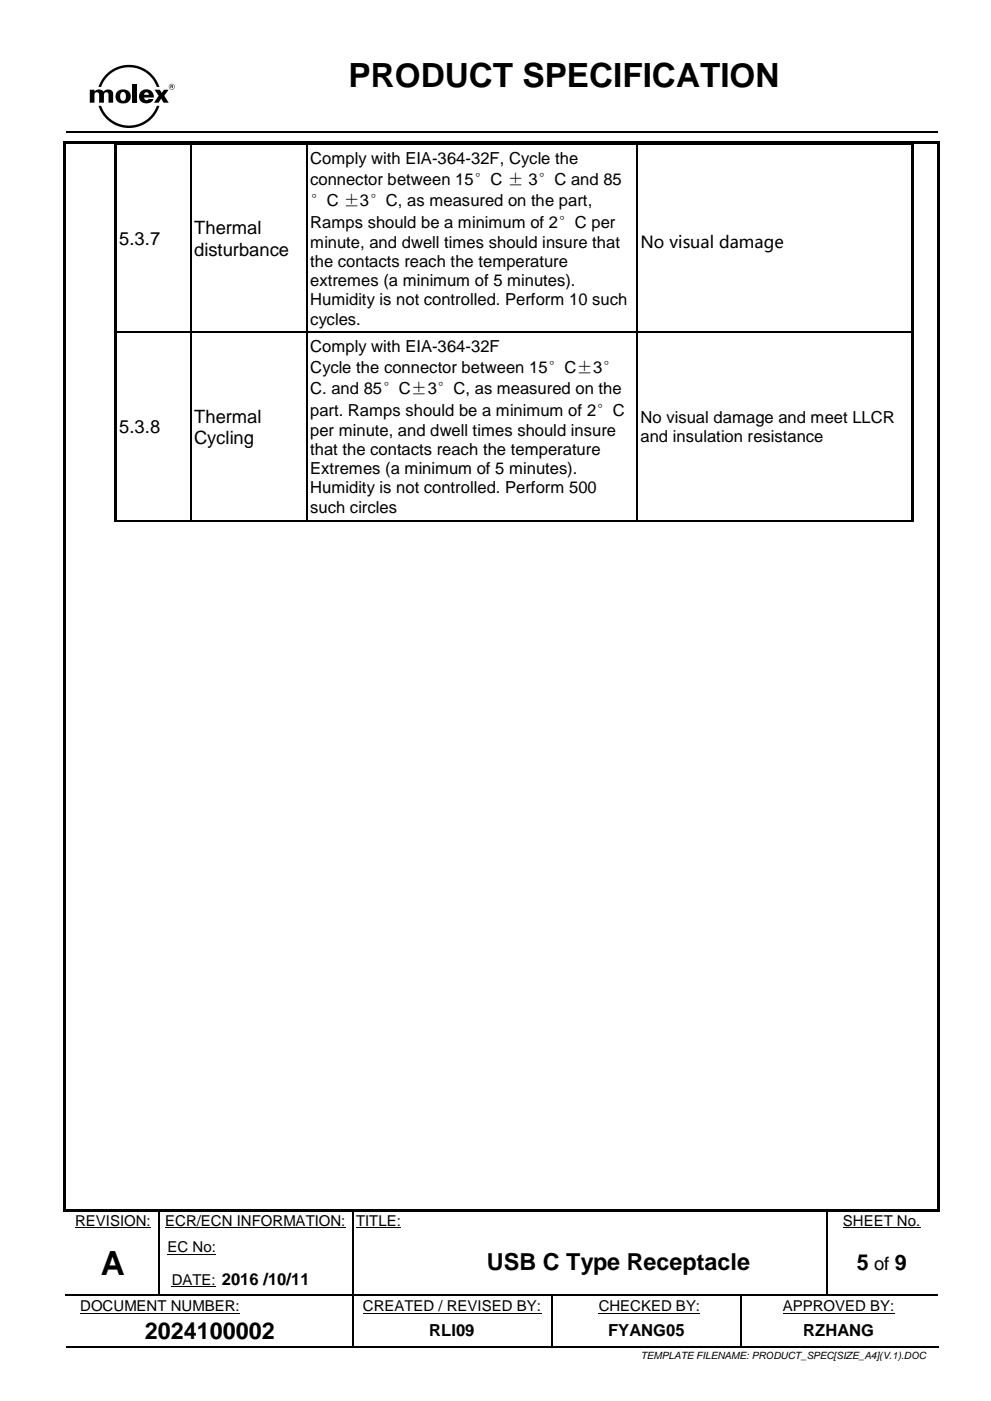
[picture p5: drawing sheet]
<svg xmlns="http://www.w3.org/2000/svg" width="210mm" height="297mm" viewBox="0 0 210 297" stroke-linecap="round" stroke-linejoin="round" font-family="sans-serif">
<path d="M14 27.9h184.7M14 256.4h19.5M33.8 256.4h40.8M74.9 256.4h11.9M87.1 256.4h88.2M175.6 256.4h22.7M74.7 279.2v6.1M116.9 279.2v6.1M14 285.5h60.6M74.9 285.5h41.8M117.1 285.5h39.9M157.3 285.5h41" fill="none" stroke="#000" stroke-width=".34"/>
<path d="M15.9 260.2h16.1M17 278.3h33.9M35 260.2h38.3M35.5 265.8h10.3M36.4 272.7h9.4M75.5 260.2h9.5M76.9 278.3h37.8M126.9 278.3h21.5M165.9 278.3h23.7M178.7 260.2h16.4" fill="none" stroke="#000" stroke-width=".21"/>
<g fill="#000">
<path d="M25.7 19.6l.2-.1a.74 .74 0 0 1 .7 .3 .74 .74 0 0 1 .1 .8 .62 .62 0 0 1-.6 .8 .62 .62 0 0 1-.6-.8v-.5zM24.8 19.4a1.59 1.59 0 0 0 1 2.5 1.59 1.59 0 0 0 1.9-1.8 1.71 1.71 0 0 0-2.9-.7z" fill-rule="evenodd"/>
<path d="M22.5 15.8a6.8 6.8 0 0 1 11.3 2.6h-.6a6.3 6.3 0 0 0-5.9-4.1 6.3 6.3 0 0 0-5.9 4.1h-.5l.6-1.4z" fill-rule="evenodd"/>
<path d="M32.8 19h1.1l.4 .7 .5-.7h.9l-.9 1.3 .9 1.5h-1l-.5-.9-.6 .9h-1l1-1.5z" fill-rule="evenodd"/>
<path d="M35.8 18.4a.63 .63 0 0 1 1.2 0 .63 .63 0 0 1-1.2 0zM35.9 18.4a.55 .55 0 0 0 1.1 0 .55 .55 0 0 0-1.1 0z" fill-rule="evenodd"/>
<path d="M36.3 18.2l.2 .1h-.2zM36.1 18.1v.6h.2v-.3l.4 .3-.1-.6z" fill-rule="evenodd"/>
<path d="M13.5 30h.5v.5h-.5z" fill-rule="evenodd"/>
<path d="M13.5 30h.5v.5h-.5z" fill-rule="evenodd"/>
<path d="M14 30h184.7v.5h-184.7z" fill-rule="evenodd"/>
<path d="M19 19h1v.4l.1-.1a1.28 1.28 0 0 1 1.9 .1 1.16 1.16 0 0 1 2 .3v2.1h-1v-1.8a.49 .49 0 0 0-.5-.5 .49 .49 0 0 0-.5 .5v1.8h-1v-1.8a.49 .49 0 0 0-.5-.5 .49 .49 0 0 0-.5 .5v1.8h-1z" fill-rule="evenodd"/>
<path d="M24.3 30.7h.5v.8h-.5z" fill-rule="evenodd"/>
<path d="M24.3 30.5h.5v.2h-.5z" fill-rule="evenodd"/>
<path d="M28.1 17.8h1v4h-1z" fill-rule="evenodd"/>
<path d="M29.8 19.4a1.58 1.58 0 0 0 .5 2.4 1.58 1.58 0 0 0 2.2-.8h-1a.51 .51 0 0 1-.6 .2 .51 .51 0 0 1-.3-.5h2a1.61 1.61 0 0 0-.9-1.6 1.61 1.61 0 0 0-1.9 .3zM30.7 19.7l.3-.1a.49 .49 0 0 1 .5 .5h-.9z" fill-rule="evenodd"/>
<path d="M20.9 22.4h.5a6.3 6.3 0 0 0 5.9 4.2 6.3 6.3 0 0 0 5.9-4.2h.6a6.8 6.8 0 0 1-6.5 4.7 6.8 6.8 0 0 1-6.4-4.7z" fill-rule="evenodd"/>
<path d="M40.3 30.7h.2v.8h-.2z" fill-rule="evenodd"/>
<path d="M40.3 30.5h.2v.2h-.2z" fill-rule="evenodd"/>
<path d="M64.9 30.7h.2v.8h-.2z" fill-rule="evenodd"/>
<path d="M64.9 30.5h.2v.2h-.2z" fill-rule="evenodd"/>
<path d="M134.9 30.7h.3v.8h-.3z" fill-rule="evenodd"/>
<path d="M134.9 30.5h.3v.2h-.3z" fill-rule="evenodd"/>
<path d="M193.1 30.7h.5v.8h-.5z" fill-rule="evenodd"/>
<path d="M193.1 30.5h.5v.2h-.5z" fill-rule="evenodd"/>
<path d="M198.7 30h.5v.5h-.5z" fill-rule="evenodd"/>
<path d="M198.7 30h.5v.5h-.5z" fill-rule="evenodd"/>
<path d="M24.3 30.5h.5v39.8h-.5z" fill-rule="evenodd"/>
<path d="M24.3 70.3h.5v1h-.5z" fill-rule="evenodd"/>
<path d="M40.3 70.3h.2v1h-.2z" fill-rule="evenodd"/>
<path d="M64.9 70.3h.2v1h-.2z" fill-rule="evenodd"/>
<path d="M134.9 70.3h.3v1h-.3z" fill-rule="evenodd"/>
<path d="M193.1 30.5h.5v39.8h-.5z" fill-rule="evenodd"/>
<path d="M193.1 70.3h.5v1h-.5z" fill-rule="evenodd"/>
<path d="M24.3 71.3h.5v38.9h-.5z" fill-rule="evenodd"/>
<path d="M40.3 110.2h.2v.3h-.2z" fill-rule="evenodd"/>
<path d="M64.9 110.2h.2v.3h-.2z" fill-rule="evenodd"/>
<path d="M134.9 110.2h.3v.3h-.3z" fill-rule="evenodd"/>
<path d="M193.1 71.3h.5v38.9h-.5z" fill-rule="evenodd"/>
<path d="M193.1 110.2h.5v.3h-.5z" fill-rule="evenodd"/>
<path d="M13.5 30.5h.5v225.7h-.5z" fill-rule="evenodd"/>
<path d="M13.5 256.2h.5v.5h-.5z" fill-rule="evenodd"/>
<path d="M13.5 256.2h.5v.5h-.5z" fill-rule="evenodd"/>
<path d="M14 256.2h184.7v.5h-184.7z" fill-rule="evenodd"/>
<path d="M33.5 256.6h.2v.2h-.2z" fill-rule="evenodd"/>
<path d="M33.5 256.2h.3v.4h-.3z" fill-rule="evenodd"/>
<path d="M74.6 256.6h.3v.2h-.3z" fill-rule="evenodd"/>
<path d="M74.6 256.2h.3v.4h-.3z" fill-rule="evenodd"/>
<path d="M86.8 256.2h.3v.4h-.3z" fill-rule="evenodd"/>
<path d="M175.3 256.6h.2v.2h-.2z" fill-rule="evenodd"/>
<path d="M175.3 256.2h.3v.4h-.3z" fill-rule="evenodd"/>
<path d="M198.3 256.2h.4v.4h-.4z" fill-rule="evenodd"/>
<path d="M198.7 30.5h.5v225.7h-.5z" fill-rule="evenodd"/>
<path d="M198.7 256.2h.5v.5h-.5z" fill-rule="evenodd"/>
<path d="M198.7 256.2h.5v.5h-.5z" fill-rule="evenodd"/>
<path d="M33.5 260.6h.2v.9h-.2z" fill-rule="evenodd"/>
<path d="M33.5 267.5h.2v.9h-.2z" fill-rule="evenodd"/>
<path d="M33.5 274.4h.2v.2h-.2z" fill-rule="evenodd"/>
<path d="M45.8 274.4h.3v.2h-.3z" fill-rule="evenodd"/>
<path d="M74.6 278.7h.3v.5h-.3z" fill-rule="evenodd"/>
<path d="M74.6 260.6h.3v.9h-.3z" fill-rule="evenodd"/>
<path d="M74.6 267.5h.3v.9h-.3z" fill-rule="evenodd"/>
<path d="M74.6 274.4h.3v.5h-.3z" fill-rule="evenodd"/>
<path d="M86.8 274.4h.3v.2h-.3z" fill-rule="evenodd"/>
<path d="M116.7 278.7h.4v.5h-.4z" fill-rule="evenodd"/>
<path d="M116.8 274.6h.2v.3h-.2z" fill-rule="evenodd"/>
<path d="M116.8 274.4h.2v.2h-.2z" fill-rule="evenodd"/>
<path d="M157 274.6h.3v.3h-.3z" fill-rule="evenodd"/>
<path d="M157 274.4h.3v.2h-.3z" fill-rule="evenodd"/>
<path d="M157 278.7h.3v.5h-.3z" fill-rule="evenodd"/>
<path d="M175.3 260.6h.2v.9h-.2z" fill-rule="evenodd"/>
<path d="M175.3 267.5h.2v.9h-.2z" fill-rule="evenodd"/>
<path d="M175.3 274.4h.2v.2h-.2z" fill-rule="evenodd"/>
<path d="M74.6 285.3h.3v.3h-.3z" fill-rule="evenodd"/>
<path d="M116.7 285.3h.4v.3h-.4z" fill-rule="evenodd"/>
<path d="M157 285.3h.3v.3h-.3z" fill-rule="evenodd"/>
<path d="M198.3 285.3h.4v.3h-.4z" fill-rule="evenodd"/>
<path d="M198.6 285.3h.3v.3h-.3z" fill-rule="evenodd"/>
</g>
<g fill="none" stroke="#000" stroke-width=".25">
<path d="M24.8 30.6h15.5M40.4 30.5v39.8M40.5 30.6h24.4M65 30.5v39.8M65.1 30.6h69.8M135 30.5v39.8M135.2 30.6h57.9M24.8 70.4h15.5M40.4 71.3v38.9M40.5 70.4h24.4M65 71.3v38.9M65.1 70.4h69.8"/>
<path d="M135 71.3v38.9M135.2 70.4h57.9M24.3 110.3h16M40.5 110.3h24.4M65.1 110.3h69.8M135.2 110.3h57.9M33.6 256.8v3.8M74.7 256.8v3.8M175.4 256.8v3.8M14 274.5h19.5M33.6 261.5v6M33.6 268.4v6"/>
<path d="M33.7 274.5h12.1M46.1 274.5h28.5M74.7 261.5v6M74.7 268.4v6M74.7 274.9v3.8M74.9 274.5h11.9M87.1 274.5h29.7M116.9 274.9v3.8M117 274.5h40M157.1 274.9v3.8M157.1 279.2v6.1M157.3 274.5h18"/>
<path d="M175.4 261.5v6M175.4 268.4v6M175.5 274.5h23.2"/>
</g>
<g font-size="7.1">
<text x="73.9" y="18.5">PRODUCT SPECIFICATION</text>
<text x="21.4" y="270.1">A</text>
</g>
<g font-size="5">
<text x="103.2" y="269.1">USB C Type Receptacle</text>
<text x="30.7" y="283.8">2024100002</text>
</g>
<g font-size="4.6">
<text x="181.6" y="269.2">5</text>
<text x="189.6" y="269.2">9</text>
</g>
<g font-size="3.9">
<text x="25.3" y="51.9">5.3.7</text>
<text x="41.2" y="49.7">Thermal</text>
<text x="41.2" y="54.2">disturbance</text>
<text x="41.2" y="89.6">Thermal</text>
<text x="25.3" y="91.8">5.3.8</text>
<text x="41.2" y="94">Cycling</text>
<text x="185.3" y="269.2">of</text>
</g>
<g font-size="3.5">
<text x="65.8" y="34.8">Comply with EIA-364-32F, Cycle the</text>
<text x="65.8" y="39.1">connector between 15°C ± 3°C and 85</text>
<text x="65.8" y="43.7">°C ±3°C, as measured on the part,</text>
<text x="65.8" y="48.3">Ramps should be a minimum of 2°C per</text>
<text x="65.8" y="52.5">minute, and dwell times should insure that</text>
<text x="135.8" y="52.6">No visual damage</text>
<text x="65.8" y="56.6">the contacts reach the temperature</text>
<text x="65.8" y="60.7">extremes (a minimum of 5 minutes).</text>
<text x="65.8" y="64.7">Humidity is not controlled. Perform 10 such</text>
<text x="65.8" y="68.8">cycles.</text>
<text x="65.8" y="74.6">Comply with EIA-364-32F</text>
<text x="65.8" y="79">Cycle the connector between 15°C±3°</text>
<text x="65.8" y="83.5">C. and 85°C±3°C, as measured on the</text>
<text x="65.8" y="88.1">part. Ramps should be a minimum of 2°C</text>
<text x="135.8" y="89.6">No visual damage and meet LLCR</text>
<text x="65.8" y="92.4">per minute, and dwell times should insure</text>
<text x="135.8" y="93.7">and insulation resistance</text>
<text x="65.8" y="96.5">that the contacts reach the temperature</text>
<text x="65.8" y="100.5">Extremes (a minimum of 5 minutes).</text>
<text x="65.8" y="104.6">Humidity is not controlled. Perform 500</text>
<text x="65.8" y="108.6">such circles</text>
<text x="91" y="283.2">RLI09</text>
<text x="128.9" y="283.2">FYANG05</text>
<text x="170.3" y="283.2">RZHANG</text>
</g>
<g font-size="3.2">
<text x="15.9" y="259.8">REVISION:</text>
<text x="35" y="259.8">ECR/ECN INFORMATION:</text>
<text x="75.5" y="259.8">TITLE:</text>
<text x="178.7" y="259.8">SHEET No.</text>
<text x="35.5" y="265.3">EC No:</text>
<text x="36.4" y="272.2">DATE: 2016 /10/11</text>
<text x="17" y="277.8">DOCUMENT NUMBER:</text>
<text x="76.9" y="277.8">CREATED / REVISED BY:</text>
<text x="126.9" y="277.8">CHECKED BY:</text>
<text x="165.9" y="277.8">APPROVED BY:</text>
</g>
<text font-size="2.1" x="135.8" y="288.1">TEMPLATE FILENAME: PRODUCT_SPEC[SIZE_A4](V.1).DOC</text>
</svg>
